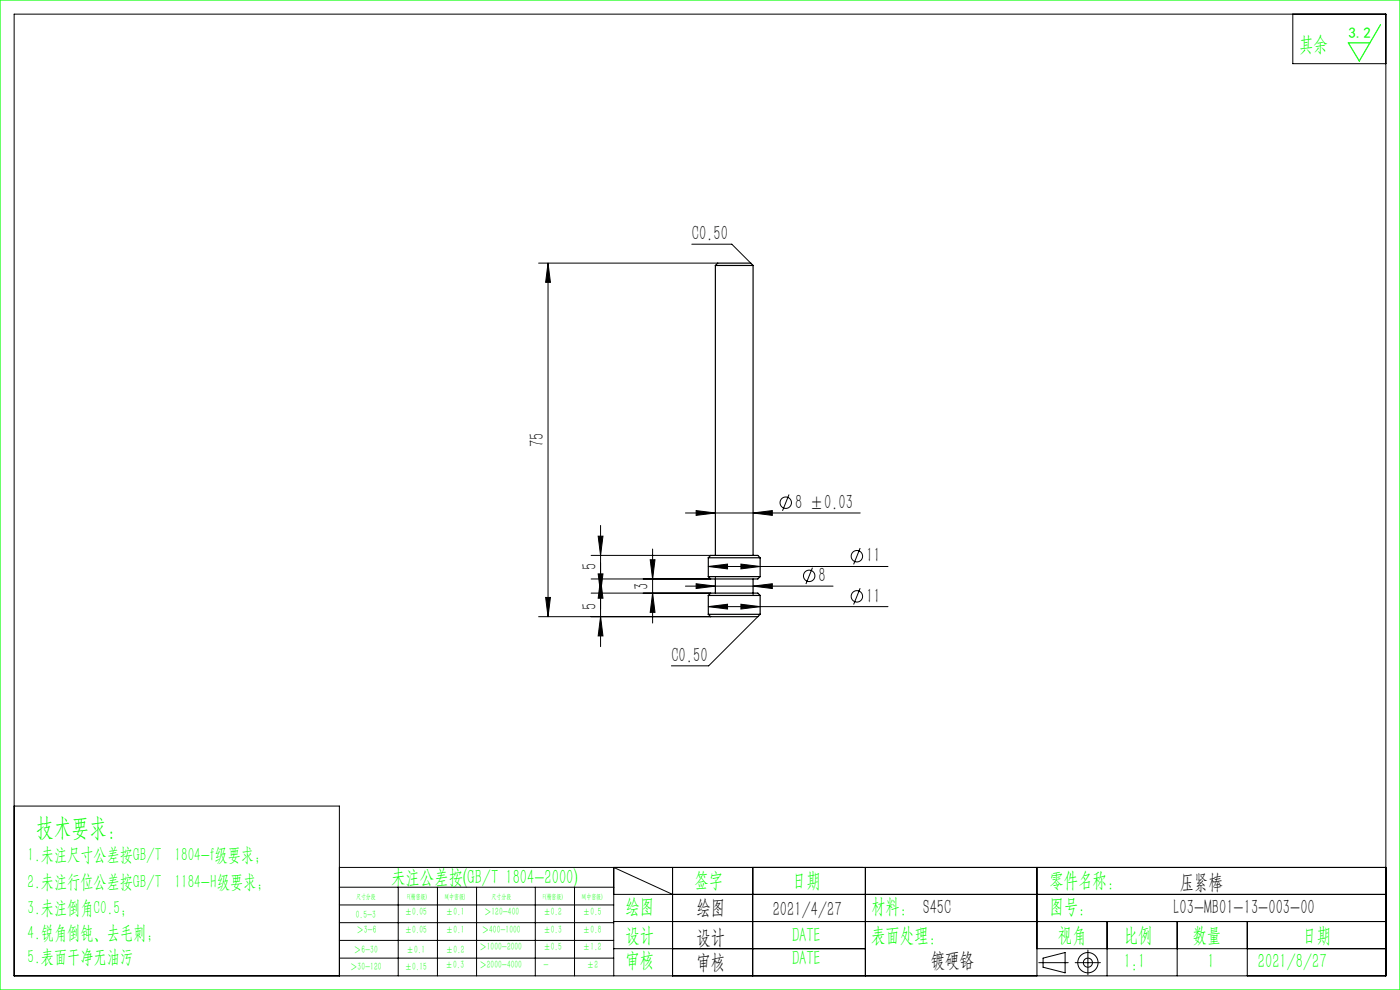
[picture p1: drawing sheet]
<svg xmlns="http://www.w3.org/2000/svg" width="297mm" height="210mm" viewBox="0 0 297 210" stroke-linecap="round" stroke-linejoin="round" font-family="sans-serif">
<g fill="none" stroke="#000" stroke-width=".21">
<path d="M3 3h291v204h-291zM274.3 3v10.5h19.7M114.3 55.8h38M116.3 55.8l.5 4.1h-1zM116.3 55.8v75M146.8 51.8h8.4l4.1 4M125.4 117.8h25.4M126.9 113.7h1l-.5 4.1zM127.4 111.5v25.7M137.9 118.7h1.1l-.6 4.1zM138.4 116.5v15.7M145.4 108.8h37.1"/>
<path d="M147.7 108.3l4.1 .5-4.1 .5zM157.2 119.7l4.1 .5-4.1 .5zM159.8 108.8l4-.5v1zM167.4 104.9l-1.4 3.5M182.5 116.3l-1.4 3.4M114.3 130.8h36.5M115.8 126.7h1l-.5 4.1zM125.4 125.8h25.4M125.4 122.8h25.4M126.9 121.7h1l-.5 4.1zM127.4 130.8l.5 4.1h-1zM127.4 122.8l.5 4.1h-1z"/>
<path d="M138.4 125.8l.6 4.1h-1.1zM145.4 124.3h31.3M147.7 123.8l4.1 .5-4.1 .5zM150.3 120.2h38.1M150.3 120.2l4-.5v1zM150.3 128.7l4-.5v1zM150.3 128.7h38.1M151.8 122.3v.5M157.2 128.2l4.1 .5-4.1 .5zM159.8 125.8v.5M159.8 124.3l4-.5v1zM160.8 130.8l-10.5 10.4h-7.9"/>
<path d="M172.4 120.4l-1.4 3.5M182.5 124.8l-1.4 3.4M3 171h69v36M72 184h222M72 188.2h58.2M72 192h58.2M72 195.7h58.2M72 199.5h58.2M84.5 188.2v18.8M92.8 188.2v18.8M101.1 188.2v18.8M113.6 188.2v18.8"/>
<path d="M121.9 188.2v18.8M130.2 189.7h163.8M130.2 195.5h163.8M142.7 189.7l-12.5-5.7v23M142.7 184v23M159.7 184v23M183.6 184v23M220 184v23M234.9 195.5v11.5M249.7 195.5v11.5M264.6 195.5v11.5M72 203.2h58.2"/>
<path d="M130.2 201.2h53.4M220 201.2h74M220.4 204.2h6.2M221.3 203.2l4.7-1.1v4.3l-4.7-1.2zM228.1 204.2h5.3M230.8 201.5v5.3"/>
<circle cx="166.7" cy="106.6" r="1.21"/>
<circle cx="181.8" cy="118" r="1.21"/>
<circle cx="171.7" cy="122.2" r="1.21"/>
<circle cx="181.8" cy="126.5" r="1.21"/>
<circle cx="230.8" cy="204.2" r="2.15"/>
<circle cx="230.8" cy="204.2" r=".96"/>
</g>
<path d="M0 0h297v210h-297zM292.9 5.2l-4.5 7.7-2.4-3.8h4.6" fill="none" stroke="#0f0" stroke-width=".25"/>
<g fill="#000">
<path d="M116.3 55.8l.5 4.1h-1zM115.8 126.7h1l-.5 4.1zM126.9 121.7h1l-.5 4.1zM127.4 130.8l.5 4.1h-1zM126.9 113.7h1l-.5 4.1zM127.4 122.8l.5 4.1h-1zM137.9 118.7h1.1l-.6 4.1zM138.4 125.8l.6 4.1h-1.1z"/>
<path d="M150.3 120.2l4-.5v1zM157.2 119.7l4.1 .5-4.1 .5zM147.7 123.8l4.1 .5-4.1 .5zM159.8 124.3l4-.5v1z"/>
<path d="M150.3 128.7l4-.5v1zM157.2 128.2l4.1 .5-4.1 .5zM147.7 108.3l4.1 .5-4.1 .5zM159.8 108.8l4-.5v1z"/>
</g>
<g fill="none" stroke="#000" stroke-width=".25">
<path d="M151.8 56.3l.5-.5h7l.5 .5M151.8 56.3h8M151.8 56.3v61.5M159.8 56.3v61.5M150.3 118.3l.5-.5h10l.5 .5M150.3 118.3h11M150.3 118.3v4M161.3 118.3v4M150.3 122.3h11M150.3 122.3l.5 .5h10l.5-.5M150.3 126.3l.5-.5h10l.5 .5M150.3 126.3h11"/>
<path d="M150.3 130.3h11M150.3 130.3l.5 .5h10l.5-.5M150.3 126.3v4M151.8 122.8v3M159.8 122.8v3M161.3 126.3v4"/>
</g>
<text font-size="5.4" fill="#0f0" x="7.7" y="177.2">技术要求：</text>
<g font-size="4.4" fill="#0f0">
<text x="275.6" y="10.8">其余</text>
<text x="83" y="187.5">未注公差按(GB/T 1804-2000)</text>
<text x="147.3" y="188">签字</text>
<text x="168" y="188">日期</text>
<text x="222.6" y="188">零件名称：</text>
<text x="132.7" y="193.6">绘图</text>
<text x="184.8" y="193.6">材料： S45C</text>
<text x="222.6" y="193.6">图号：</text>
<text x="132.7" y="199.8">设计</text>
<text x="168" y="199.8">DATE</text>
<text x="184.8" y="199.8">表面处理：</text>
<text x="224.4" y="199.8">视角</text>
<text x="238.4" y="199.8">比例</text>
<text x="253" y="199.8">数量</text>
<text x="276.3" y="199.8">日期</text>
<text x="132.7" y="205.1">审核</text>
<text x="168" y="204.6">DATE</text>
<text x="238.4" y="205.3">1:1</text>
<text x="256.2" y="205.3">1</text>
<text x="266.9" y="205.3">2021/8/27</text>
</g>
<g font-size="4.4">
<text x="146.8" y="50.9">C0.50</text>
<text x="115.4" y="94.8" transform="rotate(-90 115.4 94.8)">75</text>
<text x="168.7" y="107.9">8 ±0.03</text>
<text x="183.8" y="119.3">11</text>
<text x="126.5" y="120.9" transform="rotate(-90 126.5 120.9)">5</text>
<text x="137.6" y="125.1" transform="rotate(-90 137.6 125.1)">3</text>
<text x="173.7" y="123.5">8</text>
<text x="126.5" y="129.5" transform="rotate(-90 126.5 129.5)">5</text>
<text x="183.8" y="127.8">11</text>
<text x="142.4" y="140.4">C0.50</text>
<text x="250.3" y="188.6">压紧棒</text>
<text x="147.8" y="194">绘图</text>
<text x="163.9" y="194.3">2021/4/27</text>
<text x="249" y="194">L03-MB01-13-003-00</text>
<text x="147.8" y="200.2">设计</text>
<text x="147.8" y="205.5">审核</text>
<text x="197.5" y="205">镀硬铬</text>
</g>
<g font-size="4" fill="#0f0">
<text x="5.9" y="182.6">1.未注尺寸公差按GB/T 1804-f级要求；</text>
<text x="5.9" y="188.4">2.未注行位公差按GB/T 1184-H级要求；</text>
<text x="5.9" y="193.9">3.未注倒角C0.5；</text>
<text x="5.9" y="199.2">4.锐角倒钝、去毛刺；</text>
<text x="5.9" y="204.2">5.表面干净无油污</text>
</g>
<text font-size="3.2" fill="#0f0" x="286.1" y="8">3.2</text>
<g font-size="2.3" fill="#0f0">
<text x="75.5" y="194.7">0.5-3</text>
<text x="75.6" y="198">＞3-6</text>
<text x="85.9" y="194.2">±0.05</text>
<text x="85.9" y="198">±0.05</text>
<text x="94.6" y="194.2">±0.1</text>
<text x="94.6" y="198">±0.1</text>
<text x="102.2" y="198">＞400-1000</text>
<text x="102.7" y="194.2">＞120-400</text>
<text x="115.3" y="194.2">±0.2</text>
<text x="115.3" y="198">±0.3</text>
<text x="123.7" y="194.2">±0.5</text>
<text x="123.7" y="198">±0.8</text>
<text x="75.1" y="202.2">＞6-30</text>
<text x="86.3" y="202.2">±0.1</text>
<text x="94.6" y="202.2">±0.2</text>
<text x="101.7" y="201.6">＞1000-2000</text>
<text x="115.3" y="201.6">±0.5</text>
<text x="123.7" y="201.6">±1.2</text>
<text x="74.3" y="205.8">＞30-120</text>
<text x="85.9" y="205.8">±0.15</text>
<text x="94.5" y="205.4">±0.3</text>
<text x="101.7" y="205.4">＞2000-4000</text>
<text x="115.3" y="205.4">-</text>
<text x="124.5" y="205.4">±2</text>
</g>
<g font-size="1.5" fill="#0f0">
<text x="75.5" y="190.6">尺寸分段</text>
<text x="86.4" y="190.6">F(精密级)</text>
<text x="94.4" y="190.6">M(中密级)</text>
<text x="104.3" y="190.6">尺寸分段</text>
<text x="115.2" y="190.6">F(精密级)</text>
<text x="123.5" y="190.6">M(中密级)</text>
</g>
</svg>
